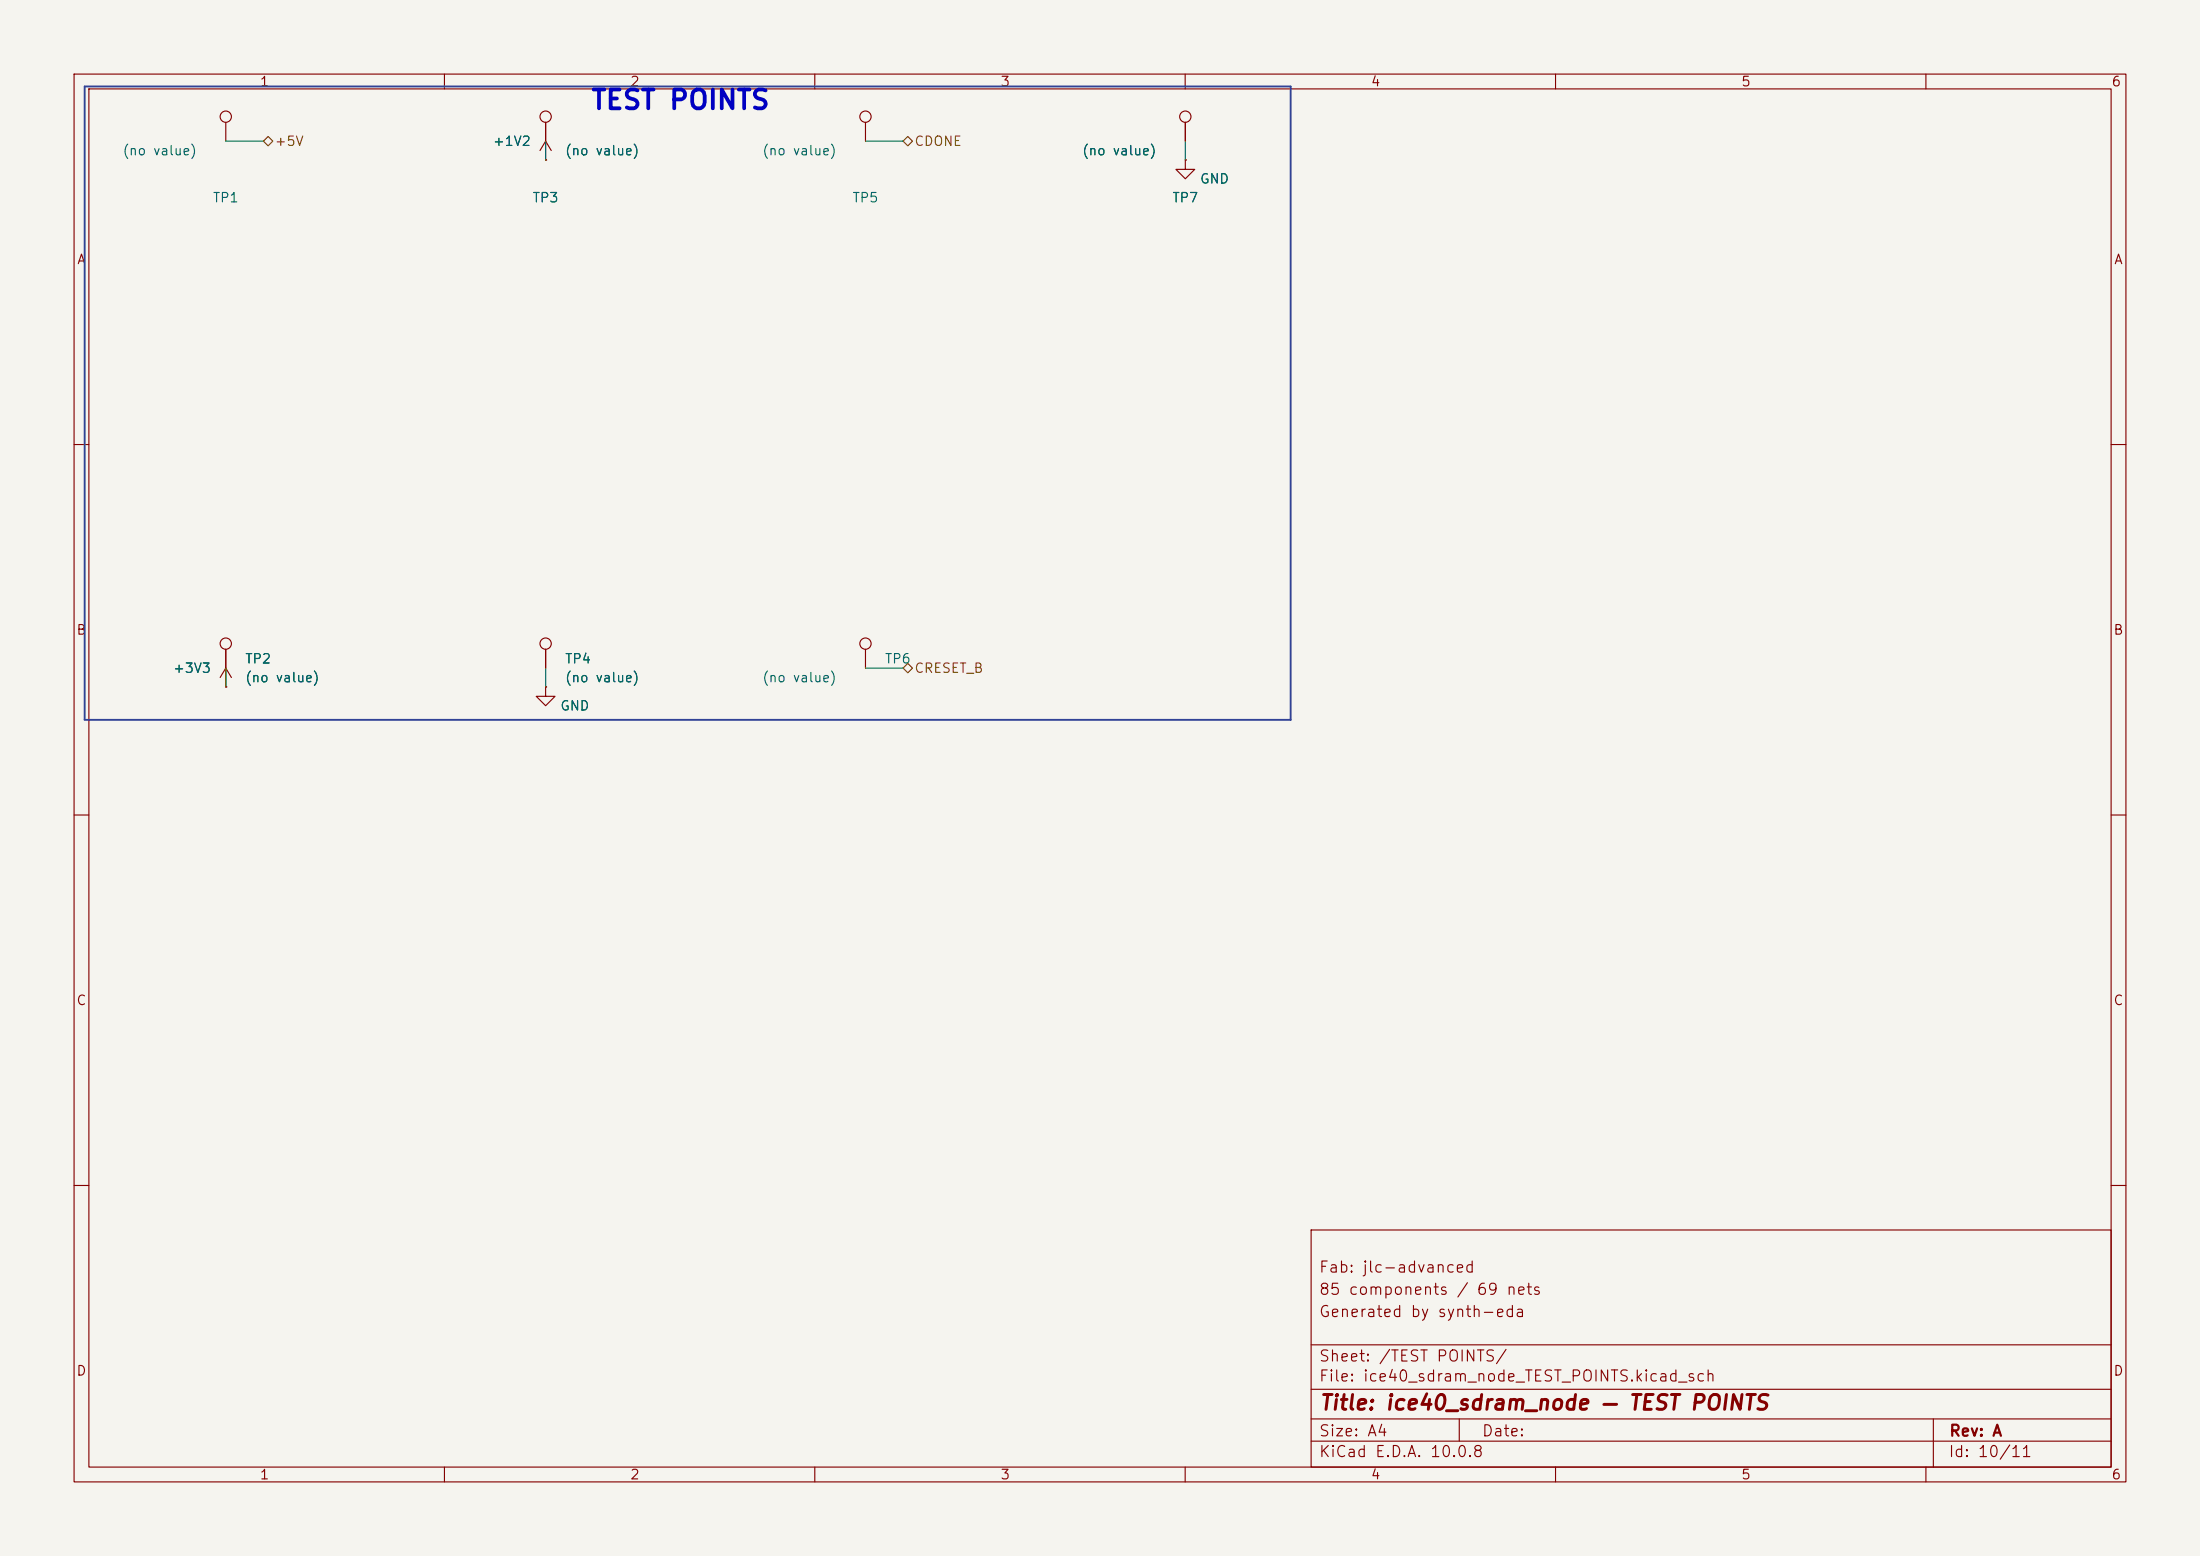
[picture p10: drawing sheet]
<svg xmlns="http://www.w3.org/2000/svg" width="297mm" height="210mm" viewBox="0 0 297 210" stroke-linecap="round" stroke-linejoin="round" font-family="sans-serif">
<path d="M0 0h297v210h-297z" fill="#f5f4ef" stroke="#f5f4ef" stroke-width=".14"/>
<g fill="none" stroke="#840000" stroke-width=".15">
<path d="M10 10h277v190h-277zM12 12h273v186h-273zM30.5 16.5v2.6M60 10v2M73.7 16.5v5.1M110 10v2M116.8 16.5v2.6M160 10v2M160 16.5v2.6M210 10v2M260 10v2M72.9 20.3l.8-1.2 .7 1.2"/>
<path d="M73.7 21.6h.1M160 21.6v1.3h1.3l-1.3 1.2-1.3-1.2h1.3M160 21.6h.1M10 60h2M285 60h2M29.7 91.4l.8-1.2 .7 1.2M30.5 92.7h.1M30.5 87.6v5.1M73.7 92.7v1.3h1.2l-1.2 1.3-1.3-1.3h1.3M73.7 92.7h.1M73.7 87.6v2.6M116.8 87.6v2.6"/>
<path d="M10 110h2M285 110h2M10 160h2M177 166h108v32h-108zM285 160h2M60 198v2M110 198v2M160 198v2M177 194.5h108M177 191.5h108M177 187.5h108M177 181.5h108"/>
<path d="M197 191.5v3M210 198v2M260 198v2M261 191.5v6.5"/>
<circle cx="30.5" cy="15.7" r=".76"/>
<circle cx="73.7" cy="15.7" r=".76"/>
<circle cx="116.8" cy="15.7" r=".76"/>
<circle cx="160" cy="15.7" r=".76"/>
<circle cx="30.5" cy="86.9" r=".76"/>
<circle cx="73.7" cy="86.9" r=".76"/>
<circle cx="116.8" cy="86.9" r=".76"/>
</g>
<path d="M35.6 19.1l.6-.7 .6 .7-.6 .6zM121.9 19.1l.7-.7 .6 .7-.6 .6zM121.9 90.2l.7-.7 .6 .7-.6 .6z" fill="none" stroke="#725600" stroke-width=".15"/>
<path d="M11.4 11.7h162.8v85.5h-162.8z" fill="none" stroke="#314296" stroke-width=".25"/>
<path d="M30.5 19.1h5.1M73.7 19.1v2.5M116.8 19.1h5.1M160 19.1v2.5M30.5 90.2v2.5M73.7 90.2v2.5M116.8 90.2h5.1" fill="none" stroke="#009600" stroke-width=".15"/>
<text font-size="2.5" fill="#0000c2" x="79.6" y="15.4">TEST POINTS</text>
<text font-size="2" fill="#840000" x="178" y="190.8">Title: ice40_sdram_node — TEST POINTS</text>
<g font-size="1.5" fill="#840000">
<text x="178" y="172.1">Fab: jlc-advanced</text>
<text x="178" y="178.1">Generated by synth-eda</text>
<text x="178" y="175.1">85 components / 69 nets</text>
<text x="178" y="184.1">Sheet: /TEST POINTS/</text>
<text x="178" y="186.8">File: ice40_sdram_node_TEST_POINTS.kicad_sch</text>
<text x="178" y="197">KiCad E.D.A. 10.0.8</text>
<text x="178" y="194.2">Size: A4</text>
<text x="200" y="194.2">Date:</text>
<text x="263" y="197">Id: 10/11</text>
<text x="263" y="194.2">Rev: A</text>
</g>
<g font-size="1.3" fill="#840000">
<text x="35" y="12">1</text>
<text x="85" y="12">2</text>
<text x="135" y="12">3</text>
<text x="185" y="12">4</text>
<text x="235" y="12">5</text>
<text x="285" y="12">6</text>
<text x="10.3" y="36">A</text>
<text x="285.3" y="36">A</text>
<text x="10.2" y="86">B</text>
<text x="285.2" y="86">B</text>
<text x="10.2" y="136">C</text>
<text x="285.2" y="136">C</text>
<text x="10.2" y="186">D</text>
<text x="285.2" y="186">D</text>
<text x="35" y="200">1</text>
<text x="85" y="200">2</text>
<text x="135" y="200">3</text>
<text x="185" y="200">4</text>
<text x="235" y="200">5</text>
<text x="285" y="200">6</text>
</g>
<g font-size="1.3" fill="#006464">
<text x="16.5" y="21.3">(no value)</text>
<text x="66.4" y="20">+1V2</text>
<text x="76.2" y="21.3">(no value)</text>
<text x="102.8" y="21.3">(no value)</text>
<text x="146" y="21.3">(no value)</text>
<text x="28.6" y="27.6">TP1</text>
<text x="71.8" y="27.6">TP3</text>
<text x="115" y="27.6">TP5</text>
<text x="158.2" y="27.6">TP7</text>
<text x="161.9" y="25.1">GND</text>
<text x="33" y="89.9">TP2</text>
<text x="76.2" y="89.9">TP4</text>
<text x="119.4" y="89.9">TP6</text>
<text x="23.3" y="91.1">+3V3</text>
<text x="33" y="92.4">(no value)</text>
<text x="76.2" y="92.4">(no value)</text>
<text x="102.8" y="92.4">(no value)</text>
<text x="75.5" y="96.2">GND</text>
</g>
<g font-size="1.3" fill="#725600">
<text x="37" y="20">+5V</text>
<text x="123.4" y="20">CDONE</text>
<text x="123.4" y="91.1">CRESET_B</text>
</g>
</svg>
